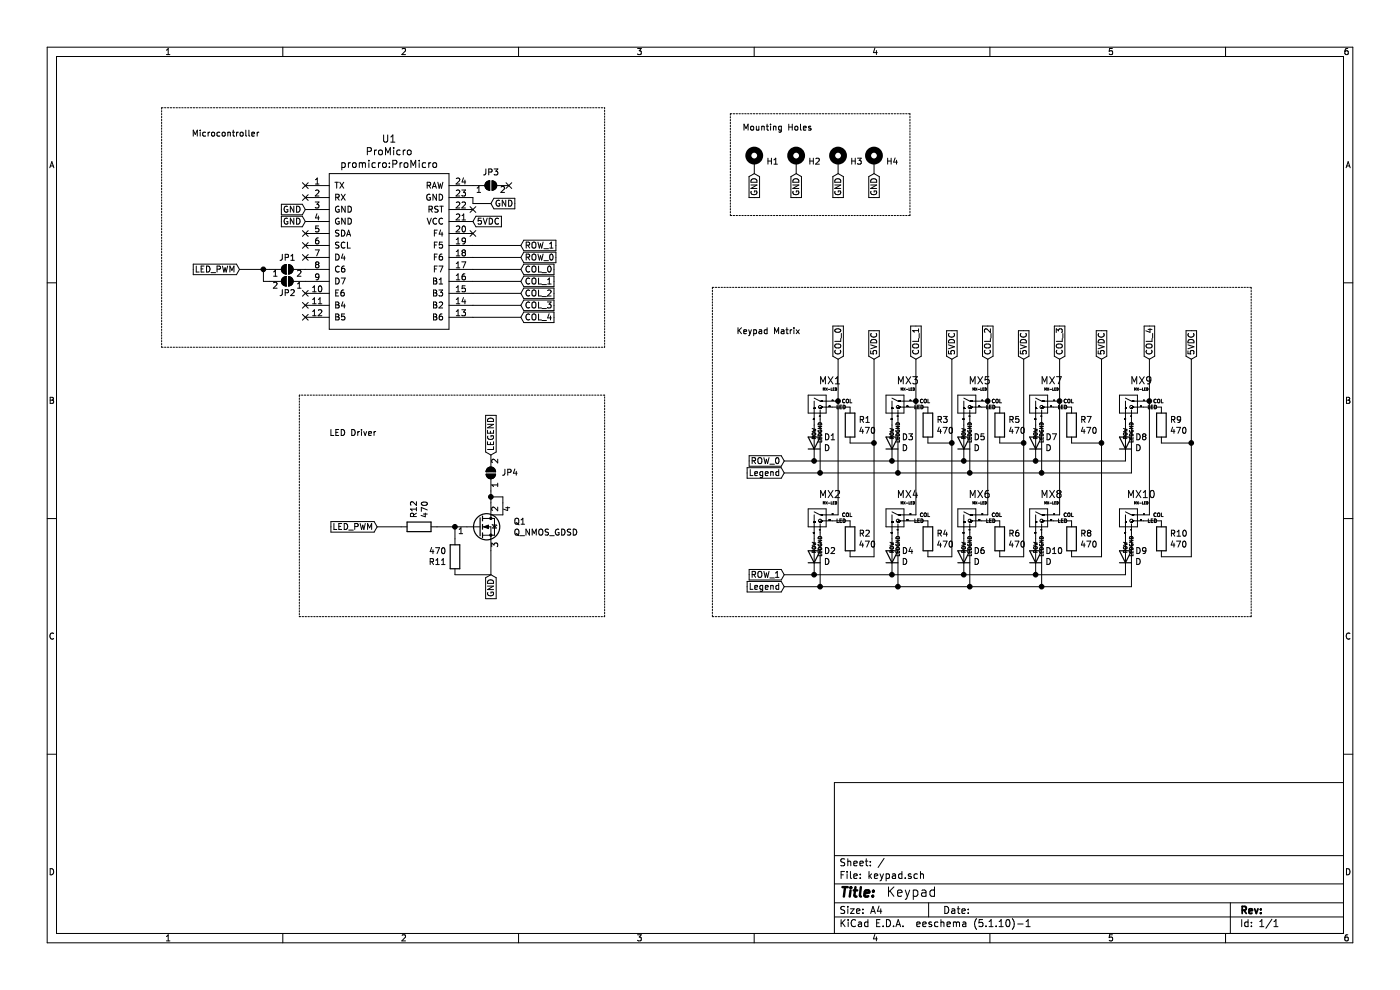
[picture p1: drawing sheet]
EESchema Schematic File Version 4
EELAYER 30 0
EELAYER END
$Descr A4 11693 8268
encoding utf-8
Sheet 1 1
Title ""
Date ""
Rev ""
Comp ""
Comment1 ""
Comment2 ""
Comment3 ""
Comment4 ""
$EndDescr
Text Notes 7400 7500 0    79   ~ 0
Keypad
Text GLabel 6550 4800 0    50   Input ~ 0
ROW_1
Text GLabel 7650 3000 1    50   Input ~ 0
COL_1
Text GLabel 8250 3000 1    50   Input ~ 0
COL_2
Text GLabel 8850 3000 1    50   Input ~ 0
COL_3
Text GLabel 9600 3000 1    50   Input ~ 0
COL_4
Text GLabel 7300 3000 1    50   Input ~ 0
5VDC
Text GLabel 7950 3000 1    50   Input ~ 0
5VDC
Text GLabel 8550 3000 1    50   Input ~ 0
5VDC
Text GLabel 9200 3000 1    50   Input ~ 0
5VDC
Text GLabel 9950 3000 1    50   Input ~ 0
5VDC
Text GLabel 6550 3950 0    50   Input ~ 0
Legend
Text GLabel 6550 3850 0    50   Input ~ 0
ROW_0
Text GLabel 6550 4900 0    50   Input ~ 0
Legend
Wire Wire Line
	9950 3700 9950 3000
Wire Wire Line
	9200 3700 9200 3000
Wire Wire Line
	9950 3700 9700 3700
Connection ~ 9950 3700
Wire Wire Line
	9950 4650 9950 3700
Wire Wire Line
	9700 4650 9950 4650
Wire Wire Line
	9200 3700 8950 3700
Connection ~ 9200 3700
Wire Wire Line
	9200 4650 9200 3700
Wire Wire Line
	8950 4650 9200 4650
Wire Wire Line
	8350 4650 8550 4650
Wire Wire Line
	8550 3700 8550 3000
Wire Wire Line
	8550 4650 8550 3700
Connection ~ 8550 3700
Wire Wire Line
	8350 3700 8550 3700
Wire Wire Line
	7950 3700 7950 3000
Wire Wire Line
	7950 4650 7950 3700
Connection ~ 7950 3700
Wire Wire Line
	7750 3700 7950 3700
Wire Wire Line
	7750 4650 7950 4650
Wire Wire Line
	7100 4650 7300 4650
Wire Wire Line
	7300 3700 7300 3000
Wire Wire Line
	7300 4650 7300 3700
Connection ~ 7300 3700
Wire Wire Line
	7100 3700 7300 3700
$Comp
L Device:R R1
U 1 1
P 7100 3550
F 0 "R1" H 7170 3596 50  0000 L CNN
F 1 "470" H 7170 3505 50  0000 L CNN
F 2 "Resistor_SMD:R_0805_2012Metric" V 7030 3550 50  0001 C CNN
F 3 "~" H 7100 3550 50  0001 C CNN
	1    7100 3550
	1    0    0    -1  
$EndComp
Wire Wire Line
	9450 4450 9450 4900
Wire Wire Line
	8700 4900 9450 4900
Connection ~ 8700 4900
Wire Wire Line
	8700 4450 8700 4900
Wire Wire Line
	8700 4900 8100 4900
Connection ~ 8100 4900
Wire Wire Line
	8100 4450 8100 4900
Wire Wire Line
	8100 4900 7500 4900
Connection ~ 7500 4900
Wire Wire Line
	7500 4450 7500 4900
Wire Wire Line
	7500 4900 6850 4900
Wire Wire Line
	6850 4900 6550 4900
Connection ~ 6850 4900
Wire Wire Line
	6850 4450 6850 4900
Wire Wire Line
	9450 3500 9450 3950
Wire Wire Line
	8700 3950 9450 3950
Connection ~ 8700 3950
Wire Wire Line
	8700 3500 8700 3950
Wire Wire Line
	8700 3950 8100 3950
Connection ~ 8100 3950
Wire Wire Line
	8100 3500 8100 3950
Wire Wire Line
	8100 3950 7500 3950
Connection ~ 7500 3950
Wire Wire Line
	7500 3500 7500 3950
Wire Wire Line
	7500 3950 6850 3950
Wire Wire Line
	6850 3950 6550 3950
Connection ~ 6850 3950
Wire Wire Line
	6850 3500 6850 3950
Wire Wire Line
	9700 4350 9550 4350
$Comp
L MX_Alps_Hybrid:MX-LED MX10
U 1 1
P 9450 4350
F 0 "MX10" H 9532 4574 60  0000 C CNN
F 1 "MX-LED" H 9532 4500 20  0000 C CNN
F 2 "MX_Only:MXOnly-1U" H 8825 4325 60  0001 C CNN
F 3 "" H 8825 4325 60  0001 C CNN
	1    9450 4350
	1    0    0    -1  
$EndComp
Wire Wire Line
	8950 4350 8800 4350
$Comp
L MX_Alps_Hybrid:MX-LED MX8
U 1 1
P 8700 4350
F 0 "MX8" H 8782 4574 60  0000 C CNN
F 1 "MX-LED" H 8782 4500 20  0000 C CNN
F 2 "MX_Only:MXOnly-1U" H 8075 4325 60  0001 C CNN
F 3 "" H 8075 4325 60  0001 C CNN
	1    8700 4350
	1    0    0    -1  
$EndComp
Wire Wire Line
	8350 4350 8200 4350
$Comp
L MX_Alps_Hybrid:MX-LED MX6
U 1 1
P 8100 4350
F 0 "MX6" H 8182 4574 60  0000 C CNN
F 1 "MX-LED" H 8182 4500 20  0000 C CNN
F 2 "MX_Only:MXOnly-1U" H 7475 4325 60  0001 C CNN
F 3 "" H 7475 4325 60  0001 C CNN
	1    8100 4350
	1    0    0    -1  
$EndComp
Wire Wire Line
	7750 4350 7600 4350
$Comp
L MX_Alps_Hybrid:MX-LED MX4
U 1 1
P 7500 4350
F 0 "MX4" H 7582 4574 60  0000 C CNN
F 1 "MX-LED" H 7582 4500 20  0000 C CNN
F 2 "MX_Only:MXOnly-1U" H 6875 4325 60  0001 C CNN
F 3 "" H 6875 4325 60  0001 C CNN
	1    7500 4350
	1    0    0    -1  
$EndComp
Wire Wire Line
	7100 4350 6950 4350
$Comp
L MX_Alps_Hybrid:MX-LED MX2
U 1 1
P 6850 4350
F 0 "MX2" H 6932 4574 60  0000 C CNN
F 1 "MX-LED" H 6932 4500 20  0000 C CNN
F 2 "MX_Only:MXOnly-1U" H 6225 4325 60  0001 C CNN
F 3 "" H 6225 4325 60  0001 C CNN
	1    6850 4350
	1    0    0    -1  
$EndComp
Wire Wire Line
	9700 3400 9550 3400
Wire Wire Line
	9600 3350 9600 3000
Wire Wire Line
	9600 4300 9600 3350
Connection ~ 9600 3350
$Comp
L MX_Alps_Hybrid:MX-LED MX9
U 1 1
P 9450 3400
F 0 "MX9" H 9532 3624 60  0000 C CNN
F 1 "MX-LED" H 9532 3550 20  0000 C CNN
F 2 "MX_Only:MXOnly-1U" H 8825 3375 60  0001 C CNN
F 3 "" H 8825 3375 60  0001 C CNN
	1    9450 3400
	1    0    0    -1  
$EndComp
Wire Wire Line
	8950 3400 8800 3400
Wire Wire Line
	8350 3400 8200 3400
Wire Wire Line
	8250 3350 8250 3000
Wire Wire Line
	8250 4300 8250 3350
Connection ~ 8250 3350
$Comp
L MX_Alps_Hybrid:MX-LED MX5
U 1 1
P 8100 3400
F 0 "MX5" H 8182 3624 60  0000 C CNN
F 1 "MX-LED" H 8182 3550 20  0000 C CNN
F 2 "MX_Only:MXOnly-1U" H 7475 3375 60  0001 C CNN
F 3 "" H 7475 3375 60  0001 C CNN
	1    8100 3400
	1    0    0    -1  
$EndComp
Wire Wire Line
	7750 3400 7600 3400
Wire Wire Line
	7100 3400 6950 3400
Wire Wire Line
	7000 3350 7000 3000
Wire Wire Line
	7000 4300 7000 3350
Connection ~ 7000 3350
$Comp
L MX_Alps_Hybrid:MX-LED MX1
U 1 1
P 6850 3400
F 0 "MX1" H 6932 3624 60  0000 C CNN
F 1 "MX-LED" H 6932 3550 20  0000 C CNN
F 2 "MX_Only:MXOnly-1U" H 6225 3375 60  0001 C CNN
F 3 "" H 6225 3375 60  0001 C CNN
	1    6850 3400
	1    0    0    -1  
$EndComp
Wire Wire Line
	6800 3850 6550 3850
Connection ~ 6800 3850
$Comp
L Device:D D1
U 1 1
P 6800 3700
F 0 "D1" V 6846 3620 50  0000 R CNN
F 1 "D" V 6755 3620 50  0000 R CNN
F 2 "Diode_SMD:D_SOT-23_ANK" H 6800 3700 50  0001 C CNN
F 3 "~" H 6800 3700 50  0001 C CNN
	1    6800 3700
	0    -1   -1   0   
$EndComp
Wire Wire Line
	7650 4300 7650 3350
Wire Wire Line
	7650 3350 7650 3000
Connection ~ 7650 3350
$Comp
L MX_Alps_Hybrid:MX-LED MX3
U 1 1
P 7500 3400
F 0 "MX3" H 7582 3624 60  0000 C CNN
F 1 "MX-LED" H 7582 3550 20  0000 C CNN
F 2 "MX_Only:MXOnly-1U" H 6875 3375 60  0001 C CNN
F 3 "" H 6875 3375 60  0001 C CNN
	1    7500 3400
	1    0    0    -1  
$EndComp
Wire Wire Line
	8850 3350 8850 3000
Wire Wire Line
	8850 3350 8850 4300
Connection ~ 8850 3350
$Comp
L MX_Alps_Hybrid:MX-LED MX7
U 1 1
P 8700 3400
F 0 "MX7" H 8782 3624 60  0000 C CNN
F 1 "MX-LED" H 8782 3550 20  0000 C CNN
F 2 "MX_Only:MXOnly-1U" H 8075 3375 60  0001 C CNN
F 3 "" H 8075 3375 60  0001 C CNN
	1    8700 3400
	1    0    0    -1  
$EndComp
$Comp
L Device:R R3
U 1 1
P 7750 3550
F 0 "R3" H 7820 3596 50  0000 L CNN
F 1 "470" H 7820 3505 50  0000 L CNN
F 2 "Resistor_SMD:R_0805_2012Metric" V 7680 3550 50  0001 C CNN
F 3 "~" H 7750 3550 50  0001 C CNN
	1    7750 3550
	1    0    0    -1  
$EndComp
$Comp
L Device:R R5
U 1 1
P 8350 3550
F 0 "R5" H 8420 3596 50  0000 L CNN
F 1 "470" H 8420 3505 50  0000 L CNN
F 2 "Resistor_SMD:R_0805_2012Metric" V 8280 3550 50  0001 C CNN
F 3 "~" H 8350 3550 50  0001 C CNN
	1    8350 3550
	1    0    0    -1  
$EndComp
$Comp
L Device:R R7
U 1 1
P 8950 3550
F 0 "R7" H 9020 3596 50  0000 L CNN
F 1 "470" H 9020 3505 50  0000 L CNN
F 2 "Resistor_SMD:R_0805_2012Metric" V 8880 3550 50  0001 C CNN
F 3 "~" H 8950 3550 50  0001 C CNN
	1    8950 3550
	1    0    0    -1  
$EndComp
$Comp
L Device:R R9
U 1 1
P 9700 3550
F 0 "R9" H 9770 3596 50  0000 L CNN
F 1 "470" H 9770 3505 50  0000 L CNN
F 2 "Resistor_SMD:R_0805_2012Metric" V 9630 3550 50  0001 C CNN
F 3 "~" H 9700 3550 50  0001 C CNN
	1    9700 3550
	1    0    0    -1  
$EndComp
$Comp
L Device:R R2
U 1 1
P 7100 4500
F 0 "R2" H 7170 4546 50  0000 L CNN
F 1 "470" H 7170 4455 50  0000 L CNN
F 2 "Resistor_SMD:R_0805_2012Metric" V 7030 4500 50  0001 C CNN
F 3 "~" H 7100 4500 50  0001 C CNN
	1    7100 4500
	1    0    0    -1  
$EndComp
$Comp
L Device:R R4
U 1 1
P 7750 4500
F 0 "R4" H 7820 4546 50  0000 L CNN
F 1 "470" H 7820 4455 50  0000 L CNN
F 2 "Resistor_SMD:R_0805_2012Metric" V 7680 4500 50  0001 C CNN
F 3 "~" H 7750 4500 50  0001 C CNN
	1    7750 4500
	1    0    0    -1  
$EndComp
$Comp
L Device:R R6
U 1 1
P 8350 4500
F 0 "R6" H 8420 4546 50  0000 L CNN
F 1 "470" H 8420 4455 50  0000 L CNN
F 2 "Resistor_SMD:R_0805_2012Metric" V 8280 4500 50  0001 C CNN
F 3 "~" H 8350 4500 50  0001 C CNN
	1    8350 4500
	1    0    0    -1  
$EndComp
$Comp
L Device:R R8
U 1 1
P 8950 4500
F 0 "R8" H 9020 4546 50  0000 L CNN
F 1 "470" H 9020 4455 50  0000 L CNN
F 2 "Resistor_SMD:R_0805_2012Metric" V 8880 4500 50  0001 C CNN
F 3 "~" H 8950 4500 50  0001 C CNN
	1    8950 4500
	1    0    0    -1  
$EndComp
$Comp
L Device:R R10
U 1 1
P 9700 4500
F 0 "R10" H 9770 4546 50  0000 L CNN
F 1 "470" H 9770 4455 50  0000 L CNN
F 2 "Resistor_SMD:R_0805_2012Metric" V 9630 4500 50  0001 C CNN
F 3 "~" H 9700 4500 50  0001 C CNN
	1    9700 4500
	1    0    0    -1  
$EndComp
Wire Wire Line
	6800 3850 7450 3850
Wire Wire Line
	6550 4800 6800 4800
$Comp
L Device:D D3
U 1 1
P 7450 3700
F 0 "D3" V 7496 3620 50  0000 R CNN
F 1 "D" V 7405 3620 50  0000 R CNN
F 2 "Diode_SMD:D_SOT-23_ANK" H 7450 3700 50  0001 C CNN
F 3 "~" H 7450 3700 50  0001 C CNN
	1    7450 3700
	0    -1   -1   0   
$EndComp
Connection ~ 7450 3850
Wire Wire Line
	7450 3850 8050 3850
$Comp
L Device:D D5
U 1 1
P 8050 3700
F 0 "D5" V 8096 3620 50  0000 R CNN
F 1 "D" V 8005 3620 50  0000 R CNN
F 2 "Diode_SMD:D_SOT-23_ANK" H 8050 3700 50  0001 C CNN
F 3 "~" H 8050 3700 50  0001 C CNN
	1    8050 3700
	0    -1   -1   0   
$EndComp
Connection ~ 8050 3850
Wire Wire Line
	8050 3850 8650 3850
$Comp
L Device:D D7
U 1 1
P 8650 3700
F 0 "D7" V 8696 3620 50  0000 R CNN
F 1 "D" V 8605 3620 50  0000 R CNN
F 2 "Diode_SMD:D_SOT-23_ANK" H 8650 3700 50  0001 C CNN
F 3 "~" H 8650 3700 50  0001 C CNN
	1    8650 3700
	0    -1   -1   0   
$EndComp
Connection ~ 8650 3850
Wire Wire Line
	8650 3850 9400 3850
$Comp
L Device:D D8
U 1 1
P 9400 3700
F 0 "D8" V 9446 3620 50  0000 R CNN
F 1 "D" V 9355 3620 50  0000 R CNN
F 2 "Diode_SMD:D_SOT-23_ANK" H 9400 3700 50  0001 C CNN
F 3 "~" H 9400 3700 50  0001 C CNN
	1    9400 3700
	0    -1   -1   0   
$EndComp
$Comp
L Device:D D9
U 1 1
P 9400 4650
F 0 "D9" V 9446 4570 50  0000 R CNN
F 1 "D" V 9355 4570 50  0000 R CNN
F 2 "Diode_SMD:D_SOT-23_ANK" H 9400 4650 50  0001 C CNN
F 3 "~" H 9400 4650 50  0001 C CNN
	1    9400 4650
	0    -1   -1   0   
$EndComp
$Comp
L Device:D D6
U 1 1
P 8050 4650
F 0 "D6" V 8096 4570 50  0000 R CNN
F 1 "D" V 8005 4570 50  0000 R CNN
F 2 "Diode_SMD:D_SOT-23_ANK" H 8050 4650 50  0001 C CNN
F 3 "~" H 8050 4650 50  0001 C CNN
	1    8050 4650
	0    -1   -1   0   
$EndComp
Connection ~ 8050 4800
Wire Wire Line
	8050 4800 8650 4800
$Comp
L Device:D D4
U 1 1
P 7450 4650
F 0 "D4" V 7496 4570 50  0000 R CNN
F 1 "D" V 7405 4570 50  0000 R CNN
F 2 "Diode_SMD:D_SOT-23_ANK" H 7450 4650 50  0001 C CNN
F 3 "~" H 7450 4650 50  0001 C CNN
	1    7450 4650
	0    -1   -1   0   
$EndComp
Connection ~ 7450 4800
Wire Wire Line
	7450 4800 8050 4800
$Comp
L Device:D D2
U 1 1
P 6800 4650
F 0 "D2" V 6846 4570 50  0000 R CNN
F 1 "D" V 6755 4570 50  0000 R CNN
F 2 "Diode_SMD:D_SOT-23_ANK" H 6800 4650 50  0001 C CNN
F 3 "~" H 6800 4650 50  0001 C CNN
	1    6800 4650
	0    -1   -1   0   
$EndComp
Connection ~ 6800 4800
Wire Wire Line
	6800 4800 7450 4800
$Comp
L promicro:ProMicro U1
U 1 1
P 3250 2300
F 0 "U1" H 3250 3443 60  0000 C CNN
F 1 "ProMicro" H 3250 3337 60  0000 C CNN
F 2 "promicro:ProMicro" H 3250 3231 60  0000 C CNN
F 3 "" H 3350 1250 60  0000 C CNN
	1    3250 2300
	1    0    0    -1  
$EndComp
Text GLabel 3150 4400 0    50   Input ~ 0
LED_PWM
Text GLabel 4100 3800 1    50   Input ~ 0
LEGEND
Text GLabel 2000 2250 0    50   Input ~ 0
LED_PWM
Text GLabel 4350 2050 2    50   Input ~ 0
ROW_1
Text GLabel 4350 2150 2    50   Input ~ 0
ROW_0
Text GLabel 7000 3000 1    50   Input ~ 0
COL_0
Text GLabel 4350 2250 2    50   Input ~ 0
COL_0
Text GLabel 4350 2350 2    50   Input ~ 0
COL_1
Text GLabel 4350 2550 2    50   Input ~ 0
COL_3
Text GLabel 4350 2450 2    50   Input ~ 0
COL_2
Text GLabel 4350 2650 2    50   Input ~ 0
COL_4
$Comp
L Jumper:SolderJumper_2_Open JP4
U 1 1
P 4100 3950
F 0 "JP4" V 4100 3862 50  0000 R CNN
F 1 "SolderJumper_2_Open" H 4100 4064 50  0001 C CNN
F 2 "Jumper:SolderJumper-2_P1.3mm_Open_RoundedPad1.0x1.5mm" H 4100 3950 50  0001 C CNN
F 3 "~" H 4100 3950 50  0001 C CNN
	1    4100 3950
	0    -1   -1   0   
$EndComp
Wire Wire Line
	3950 2650 4350 2650
Wire Wire Line
	3950 2550 4350 2550
Wire Wire Line
	3950 2450 4350 2450
Wire Wire Line
	3950 2350 4350 2350
Wire Wire Line
	3950 2250 4350 2250
Wire Wire Line
	3950 2150 4350 2150
Wire Wire Line
	3950 2050 4350 2050
Text GLabel 3950 1850 2    50   Input ~ 0
5VDC
Text GLabel 4100 1700 2    50   Input ~ 0
GND
Text GLabel 2550 1850 0    50   Input ~ 0
GND
Text GLabel 2550 1750 0    50   Input ~ 0
GND
NoConn ~ 3950 1950
NoConn ~ 3950 1750
NoConn ~ 2550 1550
NoConn ~ 2550 1650
NoConn ~ 2550 1950
NoConn ~ 2550 2050
NoConn ~ 2550 2150
NoConn ~ 2550 2450
$Comp
L Jumper:SolderJumper_2_Open JP2
U 1 1
P 2400 2350
F 0 "JP2" H 2400 2450 50  0000 C CNN
F 1 "SolderJumper_2_Open" H 2400 2464 50  0001 C CNN
F 2 "Jumper:SolderJumper-2_P1.3mm_Open_RoundedPad1.0x1.5mm" H 2400 2350 50  0001 C CNN
F 3 "~" H 2400 2350 50  0001 C CNN
	1    2400 2350
	-1   0    0    1   
$EndComp
$Comp
L Jumper:SolderJumper_2_Open JP1
U 1 1
P 2400 2250
F 0 "JP1" H 2400 2350 50  0000 C CNN
F 1 "SolderJumper_2_Open" H 2400 2364 50  0001 C CNN
F 2 "Jumper:SolderJumper-2_P1.3mm_Open_RoundedPad1.0x1.5mm" H 2400 2250 50  0001 C CNN
F 3 "~" H 2400 2250 50  0001 C CNN
	1    2400 2250
	1    0    0    -1  
$EndComp
Wire Wire Line
	2250 2250 2200 2250
Wire Wire Line
	2250 2350 2200 2350
Wire Wire Line
	2200 2350 2200 2250
Connection ~ 2200 2250
Wire Wire Line
	2200 2250 2000 2250
$Comp
L Jumper:SolderJumper_2_Open JP3
U 1 1
P 4100 1550
F 0 "JP3" H 4100 1663 50  0000 C CNN
F 1 "SolderJumper_2_Open" H 4100 1664 50  0001 C CNN
F 2 "Jumper:SolderJumper-2_P1.3mm_Open_RoundedPad1.0x1.5mm" H 4100 1550 50  0001 C CNN
F 3 "~" H 4100 1550 50  0001 C CNN
	1    4100 1550
	1    0    0    -1  
$EndComp
NoConn ~ 4250 1550
Wire Wire Line
	4100 1700 3950 1700
Wire Wire Line
	3950 1700 3950 1650
$Comp
L Device:Q_NMOS_GDSD Q1
U 1 1
P 4000 4400
F 0 "Q1" H 4288 4446 50  0000 L CNN
F 1 "Q_NMOS_GDSD" H 4288 4355 50  0000 L CNN
F 2 "Package_TO_SOT_SMD:SOT-223" H 4200 4500 50  0001 C CNN
F 3 "~" H 4000 4400 50  0001 C CNN
	1    4000 4400
	1    0    0    -1  
$EndComp
Text GLabel 4100 4800 3    50   Input ~ 0
GND
Wire Wire Line
	4100 4800 4100 4600
Wire Wire Line
	3800 4800 4100 4800
$Comp
L Device:R R11
U 1 1
P 3800 4650
F 0 "R11" H 3870 4696 50  0000 L CNN
F 1 "470" H 3870 4605 50  0000 L CNN
F 2 "Resistor_SMD:R_0805_2012Metric" V 3730 4650 50  0001 C CNN
F 3 "~" H 3800 4650 50  0001 C CNN
	1    3800 4650
	-1   0    0    1   
$EndComp
Wire Wire Line
	3800 4400 3650 4400
Wire Wire Line
	3800 4500 3800 4400
Connection ~ 3800 4400
Wire Wire Line
	4100 4200 4100 4150
Wire Wire Line
	4200 4200 4200 4150
Wire Wire Line
	4200 4150 4100 4150
Connection ~ 4100 4150
Wire Wire Line
	4100 4150 4100 4100
Wire Notes Line
	1350 900  1350 2900
Wire Notes Line
	1350 2900 5050 2900
Wire Notes Line
	5050 2900 5050 900 
Wire Notes Line
	1350 900  5050 900 
Text Notes 1600 1150 0    50   ~ 0
Microcontroller\n
Wire Notes Line
	5050 3300 2500 3300
Wire Notes Line
	2500 3300 2500 5150
Wire Notes Line
	2500 5150 5050 5150
Wire Notes Line
	5050 5150 5050 3300
Text Notes 2750 3650 0    50   ~ 0
LED Driver
Wire Notes Line
	5950 5150 10450 5150
Wire Notes Line
	10450 5150 10450 2400
Wire Notes Line
	10450 2400 5950 2400
Wire Notes Line
	5950 2400 5950 5150
Text Notes 6150 2800 0    50   ~ 0
Keypad Matrix
$Comp
L Device:R R12
U 1 1
P 3500 4400
F 0 "R12" H 3570 4446 50  0000 L CNN
F 1 "470" H 3570 4355 50  0000 L CNN
F 2 "Resistor_SMD:R_0805_2012Metric" V 3430 4400 50  0001 C CNN
F 3 "~" H 3500 4400 50  0001 C CNN
	1    3500 4400
	0    -1   -1   0   
$EndComp
Wire Wire Line
	3350 4400 3150 4400
$Comp
L Mechanical:MountingHole_Pad H1
U 1 1
P 6300 1350
F 0 "H1" H 6400 1353 50  0000 L CNN
F 1 "MountingHole_Pad" H 6400 1308 50  0001 L CNN
F 2 "MountingHole:MountingHole_3.2mm_M3" H 6300 1350 50  0001 C CNN
F 3 "~" H 6300 1350 50  0001 C CNN
	1    6300 1350
	1    0    0    -1  
$EndComp
$Comp
L Mechanical:MountingHole_Pad H2
U 1 1
P 6650 1350
F 0 "H2" H 6750 1353 50  0000 L CNN
F 1 "MountingHole_Pad" H 6750 1308 50  0001 L CNN
F 2 "MountingHole:MountingHole_3.2mm_M3" H 6650 1350 50  0001 C CNN
F 3 "~" H 6650 1350 50  0001 C CNN
	1    6650 1350
	1    0    0    -1  
$EndComp
$Comp
L Mechanical:MountingHole_Pad H3
U 1 1
P 7000 1350
F 0 "H3" H 7100 1353 50  0000 L CNN
F 1 "MountingHole_Pad" H 7100 1308 50  0001 L CNN
F 2 "MountingHole:MountingHole_3.2mm_M3" H 7000 1350 50  0001 C CNN
F 3 "~" H 7000 1350 50  0001 C CNN
	1    7000 1350
	1    0    0    -1  
$EndComp
$Comp
L Mechanical:MountingHole_Pad H4
U 1 1
P 7300 1350
F 0 "H4" H 7400 1353 50  0000 L CNN
F 1 "MountingHole_Pad" H 7400 1308 50  0001 L CNN
F 2 "MountingHole:MountingHole_3.2mm_M3" H 7300 1350 50  0001 C CNN
F 3 "~" H 7300 1350 50  0001 C CNN
	1    7300 1350
	1    0    0    -1  
$EndComp
Text GLabel 6300 1450 3    50   Input ~ 0
GND
Text GLabel 6650 1450 3    50   Input ~ 0
GND
Text GLabel 7000 1450 3    50   Input ~ 0
GND
Text GLabel 7300 1450 3    50   Input ~ 0
GND
Wire Notes Line
	6100 1800 7600 1800
Wire Notes Line
	7600 1800 7600 950 
Wire Notes Line
	6100 950  6100 1800
Wire Notes Line
	6100 950  7600 950 
Text Notes 6200 1100 0    50   ~ 0
Mounting Holes
NoConn ~ 2550 2550
NoConn ~ 2550 2650
$Comp
L Device:D D10
U 1 1
P 8650 4650
F 0 "D10" V 8696 4570 50  0000 R CNN
F 1 "D" V 8605 4570 50  0000 R CNN
F 2 "Diode_SMD:D_SOT-23_ANK" H 8650 4650 50  0001 C CNN
F 3 "~" H 8650 4650 50  0001 C CNN
	1    8650 4650
	0    -1   -1   0   
$EndComp
Connection ~ 8650 4800
Wire Wire Line
	8650 4800 9400 4800
$EndSCHEMATC
